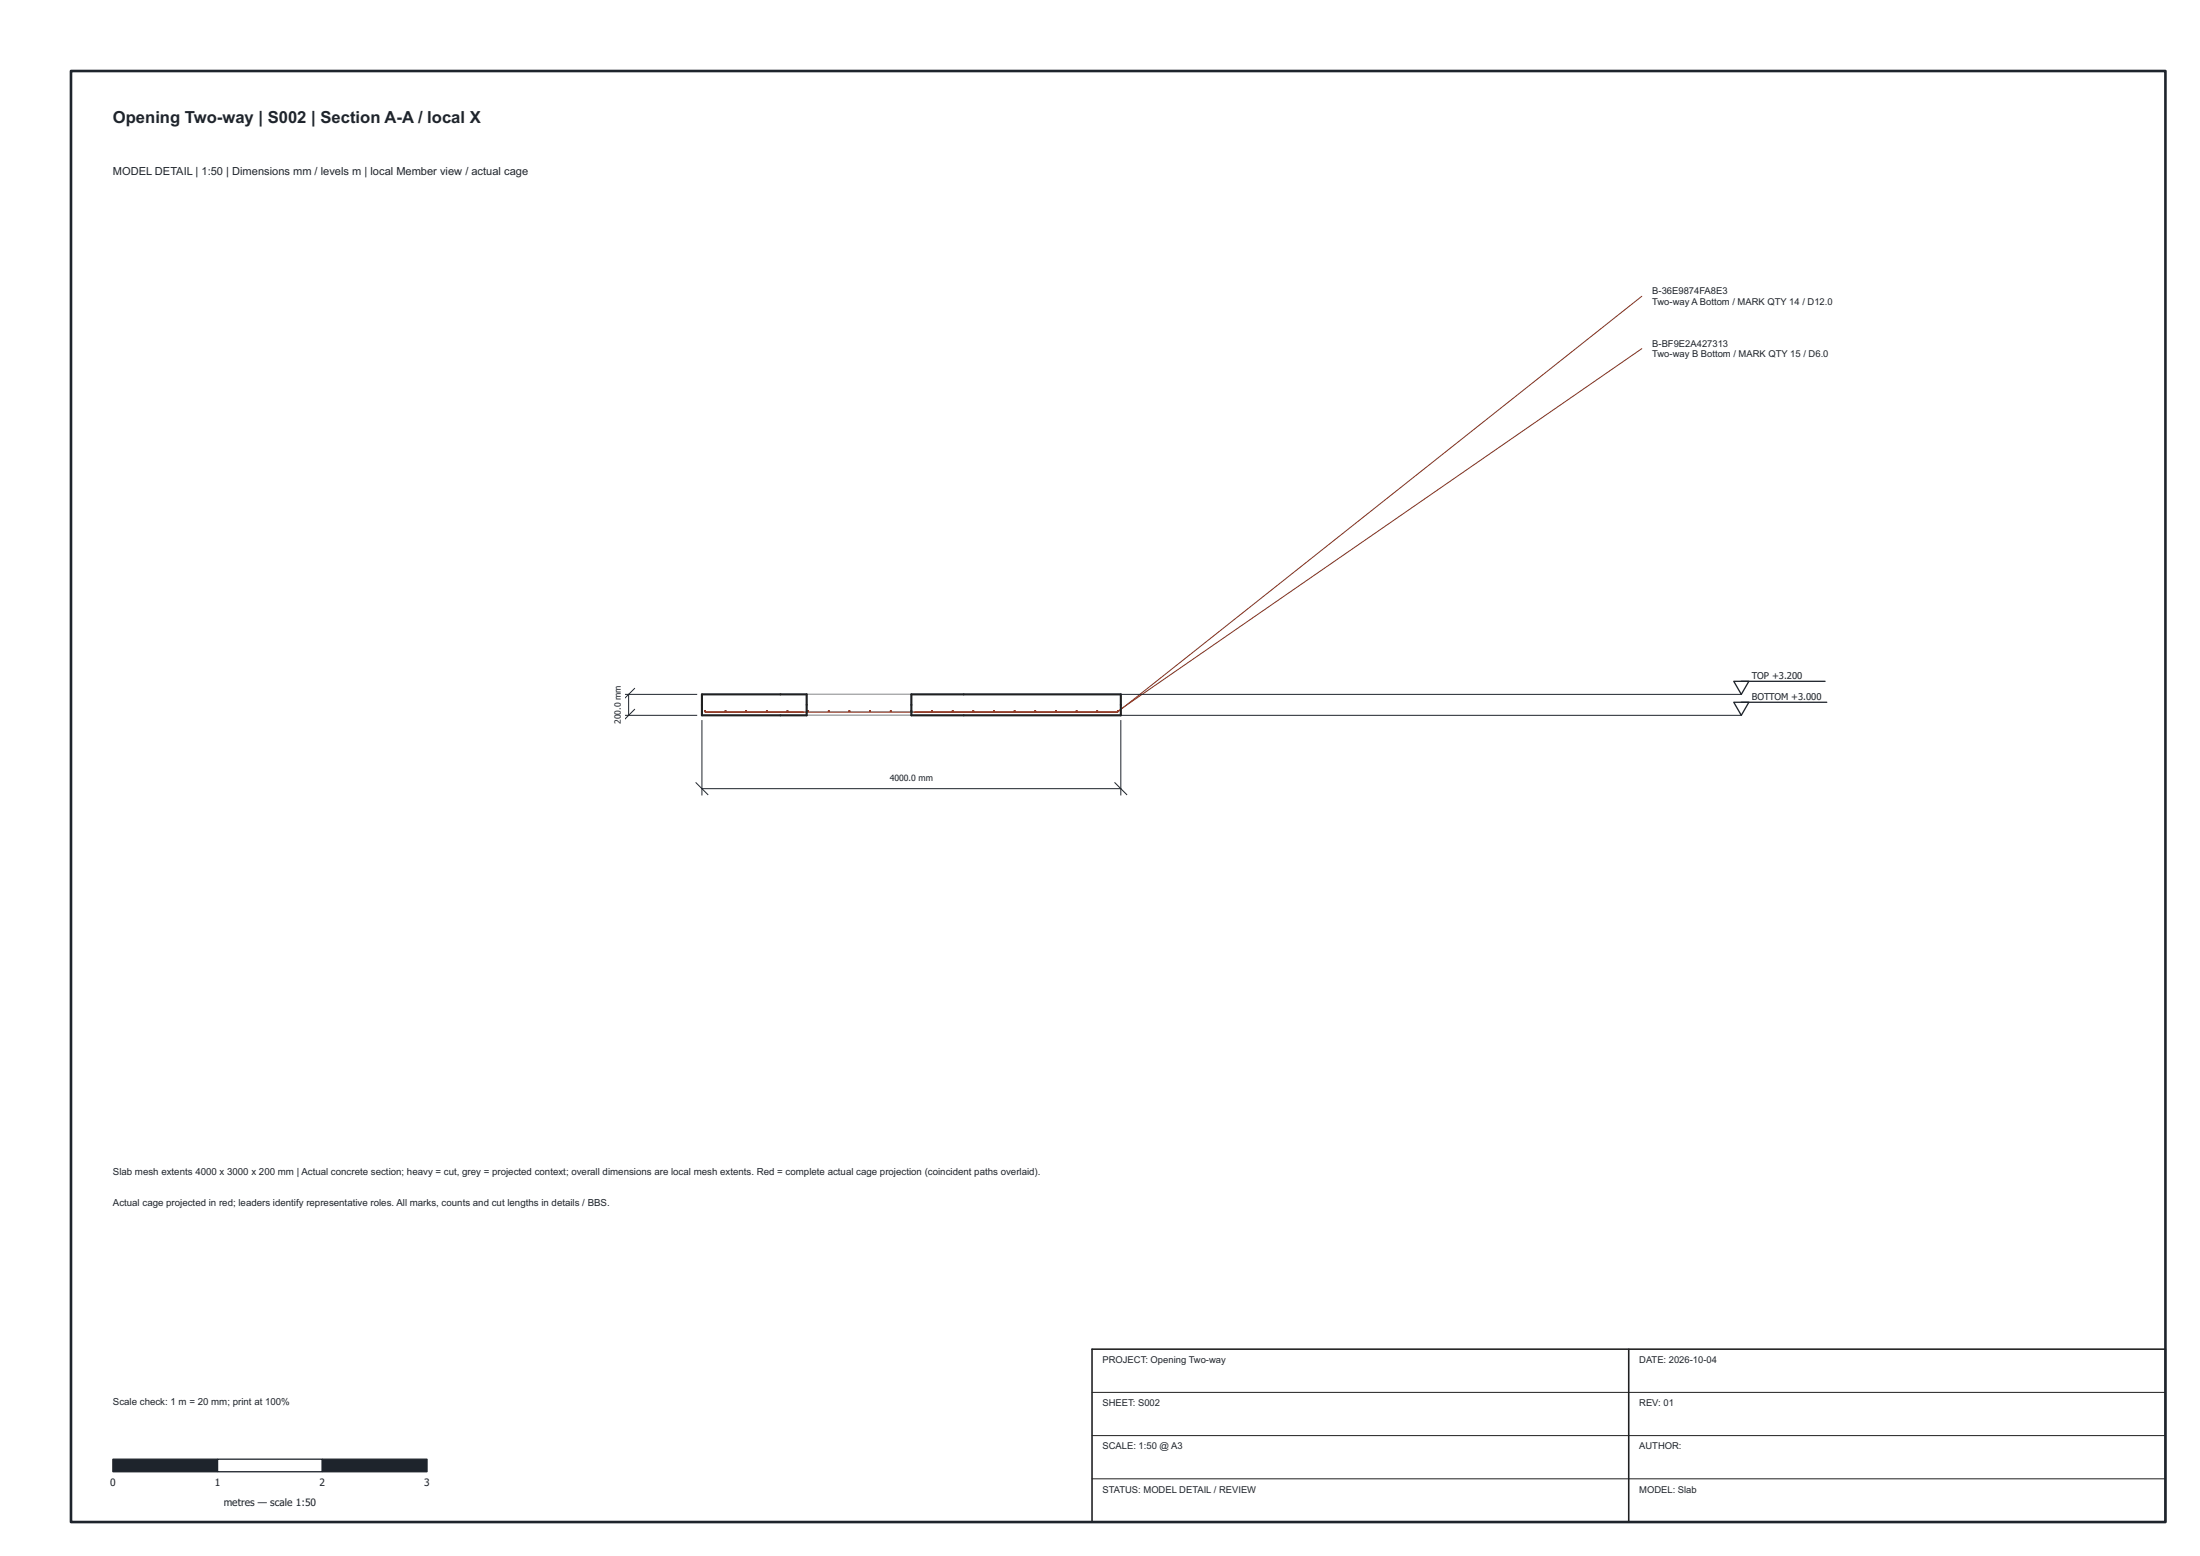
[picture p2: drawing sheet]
<svg xmlns="http://www.w3.org/2000/svg" width="420mm" height="297mm" viewBox="0 0 420 297" stroke-linecap="round" stroke-linejoin="round" font-family="sans-serif">
<path d="M134.1 132.6h80v4h-80zM154.1 132.6v4M174.1 132.6v4" fill="none" stroke="#aaa" stroke-width=".19"/>
<path d="M313.6 56.6l-100.2 79.3M313.6 66.6l-100.1 69.2" fill="none" stroke="#8c301b" stroke-width=".19"/>
<path d="M208.6 265.8h205M208.6 274.1h205M208.6 282.3h205" fill="none" stroke="#202020" stroke-width=".19"/>
<g fill="none" stroke="#8c301b" stroke-width=".25">
<path d="M134.6 135.8h.1M134.6 135.7v.1M134.6 135.7h.1M134.7 135.7v.1M134.7 135.9h78.7M138.5 135.8h.1M138.5 135.7h.1M138.5 135.7v.1M138.6 135.8h.1M138.6 135.7v.1M142.5 135.8h.1M142.5 135.7v.1"/>
<path d="M142.5 135.7h.1M142.6 135.7v.1M142.6 135.8h-.1M146.4 135.8h.1M146.4 135.7v.1M146.4 135.7h.1M146.4 135.7l.1 .1M146.5 135.8h.1M150.3 135.8h.1M150.3 135.7v.1M150.3 135.7h.1M150.4 135.8h.1"/>
<path d="M150.4 135.7l.1 .1M150.5 135.8h-.1M154.3 135.8h.1M154.3 135.7v.1M154.3 135.7h.1M154.4 135.7v.1M158.2 135.8h.1M158.2 135.7v.1M158.2 135.7h.1M158.3 135.8h.1M158.3 135.7v.1M162.2 135.8h.1"/>
<path d="M162.2 135.7v.1M162.2 135.7h.1M162.3 135.7h.1M162.3 135.7v.1M162.3 135.8h-.1M166.1 135.8h.1M166.1 135.7v.1M166.1 135.7h.1M166.2 135.7v.1M166.2 135.7h-.1M166.2 135.8h.1M170.1 135.8h.1"/>
<path d="M170.1 135.7v.1M170.1 135.7h.1M170.2 135.8h-.1M170.2 135.7v.1M170.2 135.8h.1M174 135.8h.1M174 135.7v.1M174.1 135.7h-.1M174.1 135.7h.1M174.1 135.7v.1M177.9 135.8h.1M177.9 135.7v.1"/>
<path d="M177.9 135.7h.2M178 135.8h.1M178.1 135.7v.1M178.1 135.8h-.1M178.1 135.8h.1M181.9 135.8h.1M181.9 135.7h.1M181.9 135.7v.1M182 135.7h.1M182 135.7v.1M182 135.8h-.1M185.8 135.8h.1"/>
<path d="M185.8 135.7v.1M185.9 135.7h-.1M185.9 135.7v.1M185.9 135.7h.1M185.9 135.8h.1M189.8 135.8h.1M189.8 135.7h.1M189.8 135.7v.1M189.9 135.7v.1M189.9 135.8h.1M193.7 135.8h.1M193.7 135.7v.1"/>
<path d="M193.8 135.7h.1M193.8 135.7h-.1M193.8 135.7v.1M197.7 135.8h.1M197.7 135.7v.1M197.7 135.7h.1M197.8 135.8h-.1M197.8 135.7v.1M197.8 135.8h.1M201.6 135.8h.1M201.7 135.7h.1M201.7 135.7l-.1 .1"/>
<path d="M201.7 135.7v.1M201.7 135.8h-.1M205.5 135.8h.1M205.6 135.7l-.1 .1M205.6 135.7h.1M205.6 135.7l.1 .1M205.7 135.8h-.1M209.5 135.8h.1M209.5 135.7v.1M209.5 135.7h.1M209.6 135.8h.1M209.6 135.7v.1"/>
<path d="M213.4 135.8h.2M213.4 135.7v.1M213.5 135.7h.1M213.5 135.7h-.1M213.5 135.7l.1 .1"/>
</g>
<path d="M134.1 132.6h20v4h-20zM174.1 132.6h40v4h-40z" fill="none" stroke="#202020" stroke-width=".4"/>
<path d="M208.6 257.6h205v33h-205zM311.1 257.6v33" fill="none" stroke="#202020" stroke-width=".3"/>
<path d="M21.6 278.6h20v2.4h-20z" fill="#1e242c" stroke="#1e242c" stroke-width=".25"/>
<path d="M41.6 278.6h20v2.4h-20z" fill="#fff" stroke="#1e242c" stroke-width=".25"/>
<path d="M61.6 278.6h20v2.4h-20z" fill="#1e242c" stroke="#1e242c" stroke-width=".25"/>
<path d="M134.1 137.6v14.2M214.1 137.6v14.2M132.9 149.4l2.3 2.3M134.1 150.6h80M212.9 149.4l2.3 2.3" fill="none" stroke="#1e242c" stroke-width=".19"/>
<path d="M166.9 147h14.3v2.8h-14.3z" fill="#fff"/>
<path d="M118.9 136.6h14.2M118.9 132.6h14.2M120.1 132.6v4M121.2 135.4l-2.3 2.3M121.2 131.4l-2.3 2.3" fill="none" stroke="#1e242c" stroke-width=".19"/>
<path d="M116.5 128.1h2.8v12.9h-2.8z" fill="#fff"/>
<path d="M214.1 136.6h118.5M214.1 132.6h118.5" fill="none" stroke="#1e242c" stroke-width=".19"/>
<path d="M331.1 134.1h2.9l-1.4 2.5zM331.1 130.1h2.9l-1.4 2.5zM332.6 134.1h16.3M332.6 130.1h16" fill="none" stroke="#1e242c" stroke-width=".25"/>
<path d="M13.6 13.6h400v277h-400z" fill="none" stroke="#1e242c" stroke-width=".5"/>
<text font-size="3.2" fill="#1e242c" x="21.6" y="23.4">Opening Two-way | S002 | Section A-A / local X</text>
<text font-size="2.1" fill="#1e242c" x="21.6" y="33.5">MODEL DETAIL | 1:50 | Dimensions mm / levels m | local Member view / actual cage</text>
<g font-size="1.9" fill="#1e242c">
<text x="21.6" y="224.2">Slab mesh extents 4000 x 3000 x 200 mm | Actual concrete section; heavy = cut, grey = projected context; overall dimensions are local mesh extents. Red = complete actual cage projection (coincident paths overlaid).</text>
<text x="21.6" y="230.2">Actual cage projected in red; leaders identify representative roles. All marks, counts and cut lengths in details / BBS.</text>
<text x="21.6" y="268.2">Scale check: 1 m = 20 mm; print at 100%</text>
<text x="21" y="283.7">0</text>
<text x="41" y="283.7">1</text>
<text x="42.7" y="287.5">metres — scale 1:50</text>
<text x="61" y="283.7">2</text>
<text x="81" y="283.7">3</text>
</g>
<g font-size="1.8" fill="#1e242c">
<text x="315.6" y="56.2">B-36E9874FA8E3</text>
<text x="315.6" y="58.2">Two-way A Bottom / MARK QTY 14 / D12.0</text>
<text x="315.6" y="66.2">B-BF9E2A427313</text>
<text x="315.6" y="68.2">Two-way B Bottom / MARK QTY 15 / D6.0</text>
<text x="334.6" y="129.7">TOP +3.200</text>
<text x="334.6" y="133.7">BOTTOM +3.000</text>
<text x="210.6" y="260.2">PROJECT: Opening Two-way</text>
<text x="313.1" y="260.2">DATE: 2026-10-04</text>
<text x="210.6" y="268.4">SHEET: S002</text>
<text x="313.1" y="268.4">REV: 01</text>
<text x="210.6" y="276.7">SCALE: 1:50 @ A3</text>
<text x="313.1" y="276.7">AUTHOR:</text>
<text x="210.6" y="284.9">STATUS: MODEL DETAIL / REVIEW</text>
<text x="313.1" y="284.9">MODEL: Slab</text>
</g>
<g font-size="1.6" fill="#1e242c">
<text x="118.6" y="138.3" transform="rotate(-90 118.6 138.3)">200.0 mm</text>
<text x="169.9" y="149.1">4000.0 mm</text>
</g>
</svg>
